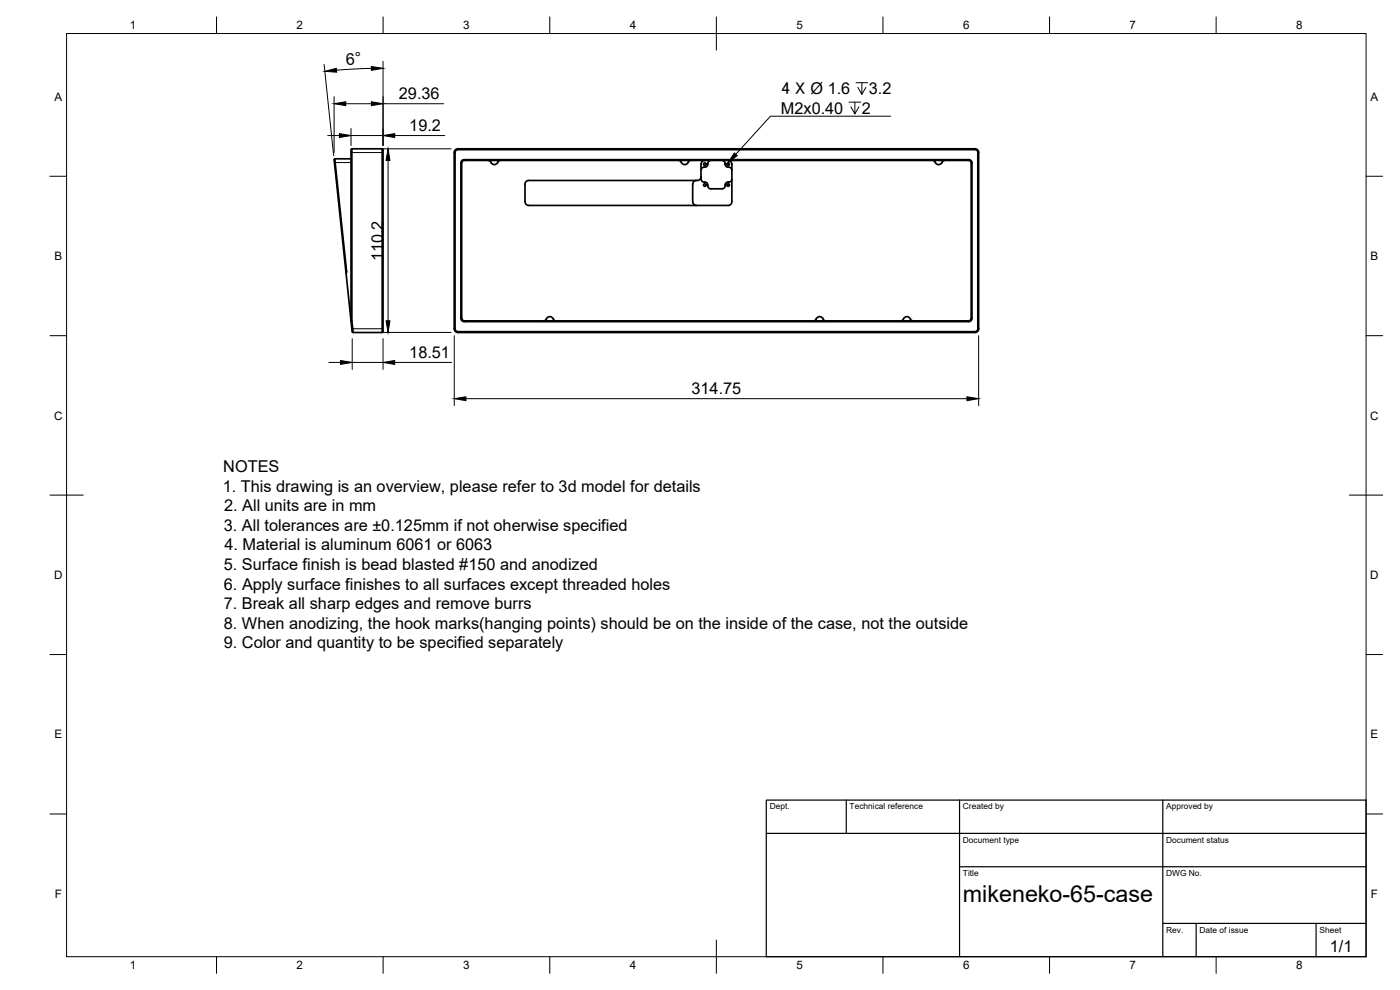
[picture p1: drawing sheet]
<svg xmlns="http://www.w3.org/2000/svg" width="420mm" height="297mm" viewBox="0 0 420 297" stroke-linecap="round" stroke-linejoin="round" font-family="sans-serif">
<g fill="none" stroke="#000" stroke-width=".3">
<path d="M105.3 45.8h9.7M105.3 48.8h-4.9M136.3 45.8h.3M137.4 44.6v.3M138.3 48.9h.3M139.3 47.9v.2M290.7 47.9v.2M291.5 48.9h.2M292.6 44.6v.3M293.5 45.8h.2M103.8 81.5h.2M105.9 98.6h9.1"/>
<path d="M136.3 98.6h.3M137.4 99.5v.3M138.3 95.5h.3M139.3 96.3v.2M290.7 96.3v.2M291.5 95.5h.2M292.6 99.5v.3M293.5 98.6h.2"/>
</g>
<g fill="none" stroke="#000" stroke-width=".51">
<path d="M100.5 47.7l-.2 .2v.7l5.4 50.9 .2 .3v-1.2M100.5 47.7l3.5 33.8M100.5 47.7h4.8M105.6 44.6h9.1M114.7 44.6l.3 .3v54.6l-.3 .3zM136.8 44.8l.6-.2 155.6 .1a1.08 1.08 0 0 1 .7 1.1v52.8l-.2 .7-.5 .4-155.6 .1-.6-.3-.5-.9v-52.8zM138.8 48.4l.5-.3 151.7 .1 .5 .7-.1 46.9-.7 .5-151.7-.1-.4-.7v-46.6zM139.3 47.9h151.4M139.3 47.9a1.01 1.01 0 0 0-1 1v46.6a1.01 1.01 0 0 0 1 1h151.4a1.01 1.01 0 0 0 1-1v-46.6a.97 .97 0 0 0-1-1M146.6 48.1l.5 .3a1.24 1.24 0 0 0 1.2 1 1.24 1.24 0 0 0 1.3-1l.5-.3M203.7 48.1l.6 .3a1.24 1.24 0 0 0 1.2 1 1.24 1.24 0 0 0 1.2-1l.6-.3M209 54.1l-.6 .2-.5 1 .1 5.6 .4 .5 .6 .2"/>
<path d="M210.4 53l-.2 .7-.9 .5h-50.6M211.5 48.1l-.6 .3-.4 .5-.1 4.8a1.23 1.23 0 0 0 1.5 1l.5 .5v.6a.94 .94 0 0 0 .9 .8h3.4a1.19 1.19 0 0 0 1-1.4l.5-.5 .5-.1M213.3 48.1a1.2 1.2 0 0 0-.9 1.5l-.5 .5-.6 .1a.9 .9 0 0 0-.9 .9M216.7 48.1a1.2 1.2 0 0 1 1 1.5l.5 .5 .5 .1M218.5 48.1l.9 .5 .2 .7v11.2l-.4 .9-.7 .2h-59.8l-.7-.2-.4-.5v-5.6l.2-.7 .9-.5M218.7 50.2a.9 .9 0 0 1 .9 .9M219.6 53.7a.9 .9 0 0 1-.9 .9M279.9 48.1l.7 .5M283.5 48.1l-.6 .3a1.2 1.2 0 0 1-1 1 1.2 1.2 0 0 1-1.3-.8M293.5 45.8v52.8M293.5 45.8a.88 .88 0 0 0-.9-.9h-155.2a.84 .84 0 0 0-.8 .9v52.8a.88 .88 0 0 0 .8 .9h155.2a.88 .88 0 0 0 .9-.9M104 81.4l-.1 .6"/>
<path d="M105.6 96.3h-.3v-51.4l.3-.3v51.7l.3 2.3M105.9 98.6l-.3 .1M105.9 99.8h8.8M163.2 96.3l.6-.3a1.24 1.24 0 0 1 1.2-1 1.24 1.24 0 0 1 1.2 1l.6 .3M244.2 96.3l.6-.3a1.24 1.24 0 0 1 1.2-1 1.24 1.24 0 0 1 1.2 1l.5 .3M271.1 95.8a1.2 1.2 0 0 1 1.3-.8 1.2 1.2 0 0 1 1 1l.5 .3M271.1 95.8l-.7 .5"/>
<circle cx="211.5" cy="55.5" r=".39"/>
<circle cx="211.5" cy="49.3" r=".39"/>
<circle cx="218.5" cy="49.3" r=".39"/>
<circle cx="218.5" cy="55.5" r=".39"/>
</g>
<!-- layer: Border -->
<g fill="none" stroke="#000" stroke-width=".3">
<path d="M20 10.1h390v276.9h-390zM65 5.1v5M115 5.1v5M165 5.1v5M215 5.1v10M265 5.1v5M315 5.1v5M365 5.1v5M15 52.9h5M410 52.9h5M15 100.7h5M410 100.7h5"/>
<path d="M15 148.6h10M405 148.6h10M15 196.4h5M410 196.4h5M15 244.2h5M410 244.2h5M65 287v5M115 287v5M165 287v5M215 282.1v9.9M265 287v5M315 287v5"/>
<path d="M365 287v5"/>
</g>
<!-- layer: TitleBlock -->
<path d="M230 240.1h180v46.9h-180zM230 250h180M254 240.1v9.9M288 240.1v46.9M349 240.1v46.9M288 260.1h122M349 277.1h61M359 277.1v9.9M395 277.1v9.9" fill="none" stroke="#000" stroke-width=".36"/>
<!-- layer: Dimensions -->
<g fill="none" stroke="#000" stroke-width=".3">
<path d="M97.3 19.3l2.8 27.4M115 18.4v25.3M100.3 29v16.8M103.8 31.1h7.7M105.3 38.6v5.1M111.5 20.5l-10.5 .6M115 31.1h18.1M98.4 40.7h3.5M105.3 40.7h9.7M114.4 44.6h21M116.5 48.1v48.2M118.4 40.7h15.1"/>
<path d="M114.4 99.7h21M98.7 108.7h3.5M105.7 101.6v9.3M105.7 108.7h9.3M115 101.6v9.3M118.4 108.7h17.2M136.3 100.7v21M139.8 119.6h150.4M293.7 100.7v21"/>
</g>
<path d="M111.4 19.9l3.6 .6-3.5 .6zM97.5 21.4l3.4-.9 .1 1.2zM100.3 31.1l3.5-.6v1.2zM111.5 30.5l3.5 .6-3.5 .6zM101.9 40.1l3.4 .6-3.4 .6zM116.5 44.6l.5 3.5h-1.1zM115 40.7l3.4-.6v1.2zM115.9 96.3h1.1l-.5 3.4zM102.2 108.2l3.5 .5-3.5 .6zM115 108.7l3.4-.5v1.1zM136.3 119.6l3.5-.6v1.2zM290.2 119l3.5 .6-3.5 .6z" fill="#000" stroke="#000" stroke-width=".3"/>
<!-- layer: Annotations -->
<path d="M254.8 30.7h3.5M256.6 30.7v3.5l-1.2-2.1M256.9 24.8h3.5M257.8 32.1l-1.2 2.1M258.7 24.8v3.5l-1.2-2.1M259.9 26.2l-1.2 2.1M267.3 34.9h-36.1l-10.4 11.4" fill="none" stroke="#000" stroke-width=".3"/>
<path d="M220.4 45.9l.9 .8-2.8 2.2z" fill="#000" stroke="#000" stroke-width=".3"/>
<text font-size="7" x="289" y="270.6">mikeneko-65-case</text>
<text font-size="5.1" x="234.5" y="28.3">4 X Ø 1.6</text>
<g font-size="4.9">
<text x="103.9" y="19.4" transform="rotate(-3 103.9 19.4)">6°</text>
<text x="119.7" y="29.7">29.36</text>
<text x="260.7" y="28.3">3.2</text>
<text x="234.4" y="34.2">M2x0.40</text>
<text x="258.6" y="34.2">2</text>
<text x="122.8" y="39.2">19.2</text>
<text x="115" y="78.5" transform="rotate(-90 115 78.5)">110.2</text>
<text x="122.8" y="107.3">18.51</text>
<text x="207.5" y="118.2">314.75</text>
<text x="67" y="141.7">NOTES</text>
<text x="66.8" y="147.6">1. This drawing is an overview, please refer to 3d model for details</text>
<text x="67.2" y="153.4">2. All units are in mm</text>
<text x="67.2" y="159.3">3. All tolerances are ±0.125mm if not oherwise specified</text>
<text x="67.3" y="165.1">4. Material is aluminum 6061 or 6063</text>
<text x="67.2" y="171">5. Surface finish is bead blasted #150 and anodized</text>
<text x="67.2" y="176.9">6. Apply surface finishes to all surfaces except threaded holes</text>
<text x="67.2" y="182.8">7. Break all sharp edges and remove burrs</text>
<text x="67.2" y="188.6">8. When anodizing, the hook marks(hanging points) should be on the inside of the case, not the outside</text>
<text x="67.2" y="194.5">9. Color and quantity to be specified separately</text>
<text x="399.1" y="285.7">1/1</text>
</g>
<g font-size="3.5">
<text x="39" y="8.8">1</text>
<text x="89" y="8.8">2</text>
<text x="139" y="8.8">3</text>
<text x="189" y="8.8">4</text>
<text x="239" y="8.8">5</text>
<text x="289" y="8.8">6</text>
<text x="339" y="8.8">7</text>
<text x="389" y="8.8">8</text>
<text x="16.3" y="30.2">A</text>
<text x="411.3" y="30.2">A</text>
<text x="16.3" y="78">B</text>
<text x="411.3" y="78">B</text>
<text x="16.2" y="125.9">C</text>
<text x="411.2" y="125.9">C</text>
<text x="16.2" y="173.7">D</text>
<text x="411.2" y="173.7">D</text>
<text x="16.3" y="221.6">E</text>
<text x="411.3" y="221.6">E</text>
<text x="16.4" y="269.4">F</text>
<text x="411.4" y="269.4">F</text>
<text x="39" y="290.8">1</text>
<text x="89" y="290.8">2</text>
<text x="139" y="290.8">3</text>
<text x="189" y="290.8">4</text>
<text x="239" y="290.8">5</text>
<text x="289" y="290.8">6</text>
<text x="339" y="290.8">7</text>
<text x="389" y="290.8">8</text>
</g>
<g font-size="2.5">
<text x="231" y="242.9">Dept.</text>
<text x="255" y="242.9">Technical reference</text>
<text x="289" y="242.9">Created by</text>
<text x="350" y="242.9">Approved by</text>
<text x="289" y="252.8">Document type</text>
<text x="350" y="252.8">Document status</text>
<text x="289" y="262.9">Title</text>
<text x="350" y="262.9">DWG No.</text>
<text x="350" y="279.9">Rev.</text>
<text x="360" y="279.9">Date of issue</text>
<text x="396" y="279.9">Sheet</text>
</g>
</svg>
